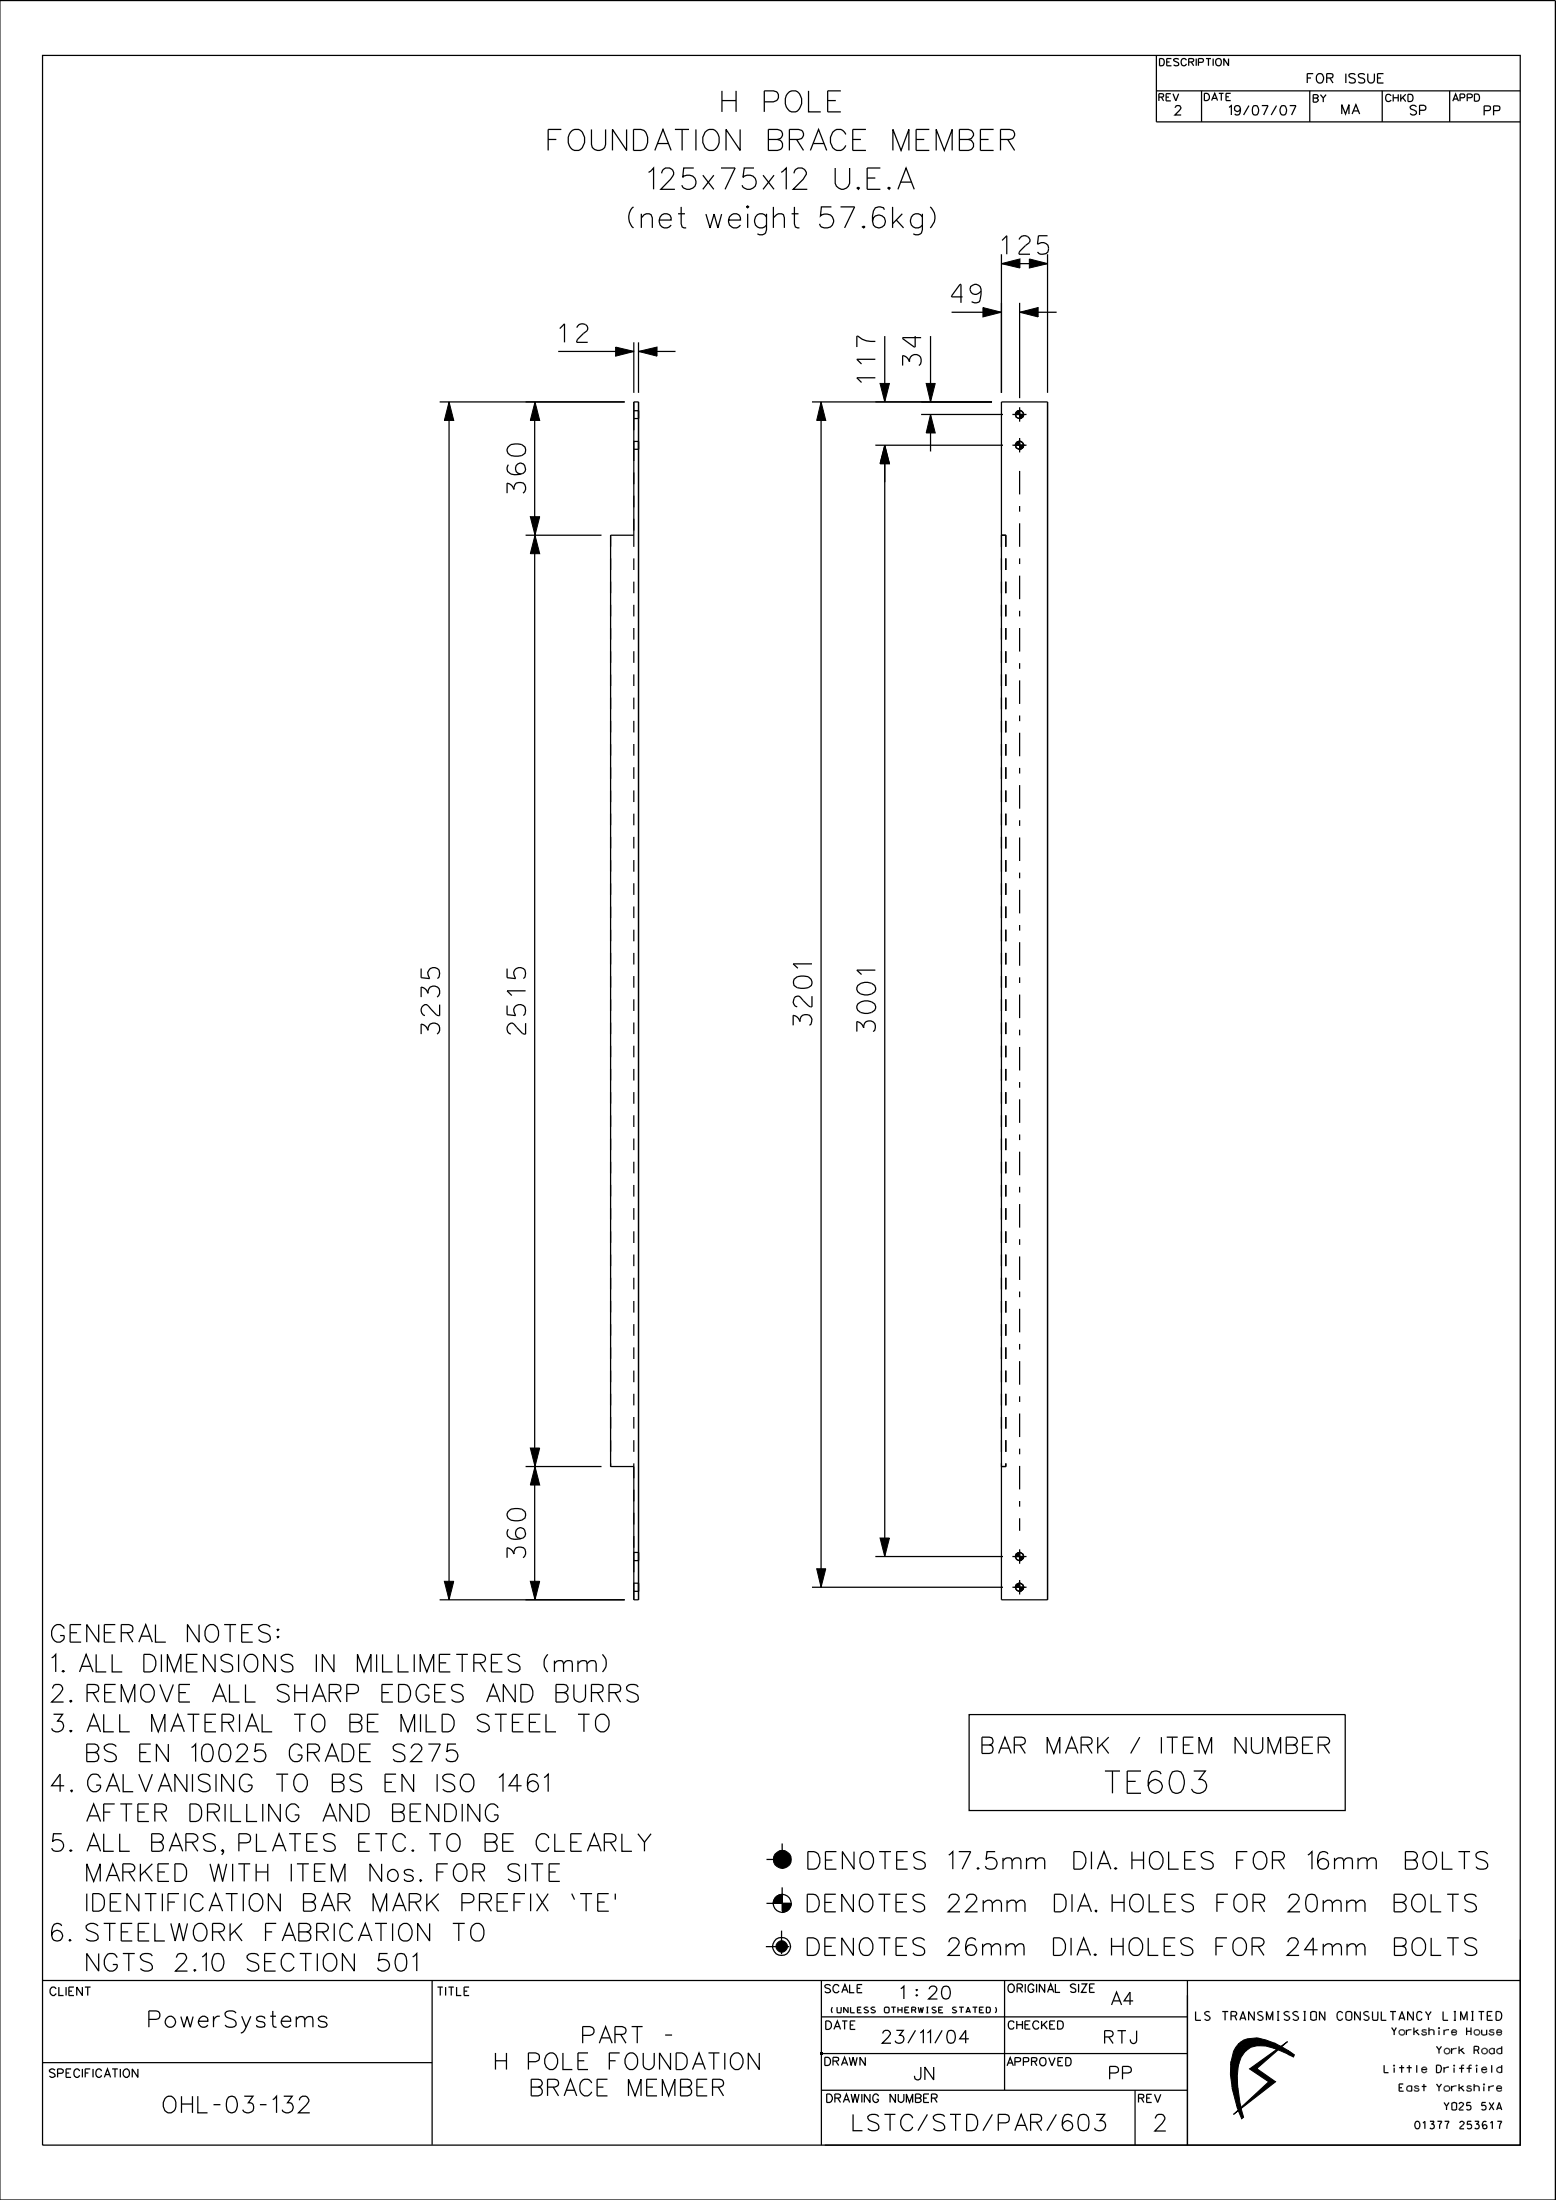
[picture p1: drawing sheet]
<svg xmlns="http://www.w3.org/2000/svg" width="210mm" height="297mm" viewBox="0 0 210 297" stroke-linecap="round" stroke-linejoin="round" font-family="sans-serif">
<g fill="none" stroke="#000" stroke-width=".17">
<path d="M0 .1h209.9v296.9h-209.9zM5.7 7.5h199.5v282.1h-199.5zM156.1 12.3h49.1M156.1 7.5v9h49.1M162.2 12.3v4.2M176.8 12.3v4.2M186.5 12.3v4.2M195.6 12.3v4.2M100.7 27.9l.2-.1 .1 .1-.1 .2zM135.2 35.6h6.2M135.2 34.3v18.7M141.4 34.3v18.7"/>
<path d="M59.3 54.3h25M60.6 54.3v161.7M72.2 54.3v161.7M75.3 47.4h10.2M85.5 54.3h.7v161.7h-.7v-18h-3.1v-125.7h3.1zM85.5 46.2v6.8M86.2 55.4v1.1zM86.2 59.6v1.1zM86.2 47.4h5M86.2 46.2v6.8M109.6 54.3h24.3M110.8 54.3v160"/>
<path d="M118.1 46.1a2.92 2.92 0 0 1-2.3-.7h-.2v1.5M118.1 51h-2.5l.7 .6M118.1 48.5h-2.5l.7 .6M119.4 45.4v8.9M121.8 49.3v-1.3a1.13 1.13 0 0 1 1 .8 .82 .82 0 0 1 1.1-.9 .82 .82 0 0 1 .1 1.4M123.5 45.4v1.5h-.1l-1.6-1.2v-.1h2.5M124.3 56h11.1M125.6 45.4v8.9M125.6 56v4.9M128.4 42.2h6.8M135.2 54.3h6.2v161.7h-6.2zM137.6 42.2h5"/>
<path d="M137.6 40.9v12.9M68.4 66.6v-1.4a1.13 1.13 0 0 1 1 .9 .8 .8 0 0 1 1.1-.9 .8 .8 0 0 1 .1 1.4M68.6 60.4l.3-.4a1.97 1.97 0 0 1 2 .4v.3v.5a1.86 1.86 0 0 1-2.3 0l-.2-.3zM68.6 62.7a.87 .87 0 0 0-.1 1 1.84 1.84 0 0 0 2.1 .2l.3-.2v-.3l-.1-.5a.71 .71 0 0 0-1.1-.1 .71 .71 0 0 0 .2 1.1l.4 .1M70.9 72.3h10.3M118.1 60.1h17.3M119.4 60.1v150M56.8 139.6v-1.4a1.13 1.13 0 0 1 1 .9 .81 .81 0 0 1 1.1-.9 .81 .81 0 0 1 .1 1.4M56.8 134.6v-1.3a1.13 1.13 0 0 1 1 .8 .81 .81 0 0 1 1.1-.9 .81 .81 0 0 1 .1 1.4M56.8 130.8v1.2l1.2 .1-.2-.5a.82 .82 0 0 1 1.1-.9 .82 .82 0 0 1 .1 1.4M59.3 135.6v1.5l-.4-.1-1.1-1.2a.68 .68 0 0 0-.9 .1 .68 .68 0 0 0 0 .9l.4 .3M68.4 135.8v1.2l1.2 .1-.2-.5a.82 .82 0 0 1 1.1-.9 .82 .82 0 0 1 .1 1.4"/>
<path d="M68.4 130.8v1.2l1.2 .1-.2-.5a.82 .82 0 0 1 1.1-.9 .82 .82 0 0 1 .1 1.4M70.9 138.1v1.5l-.4-.1-1.1-1.3a.64 .64 0 0 0-.7 .1 .64 .64 0 0 0-.3 .7l.1 .3 .4 .3M70.9 133.8h-2.5l.7 .6M107 138.4v-1.3a1.13 1.13 0 0 1 1 .8 .81 .81 0 0 1 1.1-.9 .81 .81 0 0 1 .1 1.4M107.2 132.2a1.97 1.97 0 0 1 1.9-.3 .87 .87 0 0 1 .4 1.1 1.93 1.93 0 0 1-2.3 0l-.1-.3zM109.6 134.5v1.4l-.4-.1-1.2-1.2a.56 .56 0 0 0-.8 .2 .74 .74 0 0 0 .4 1.1M109.6 130.1h-2.6l.7 .6M115.6 139.3v-1.4a1.13 1.13 0 0 1 1 .9 .81 .81 0 0 1 1.1-.9 .81 .81 0 0 1 .1 1.4M115.8 135.5a1.71 1.71 0 0 1 2.3 0l.1 .6a1.44 1.44 0 0 1-2.1 .6l-.3-.3-.2-.3zM115.8 133a1.71 1.71 0 0 1 2.3 0l.1 .6a1.44 1.44 0 0 1-2.1 .6l-.3-.3-.2-.3zM118.1 131h-2.5l.7 .6M70.9 198h10.3"/>
<path d="M59.3 216h25M68.4 210.3v-1.4a1.13 1.13 0 0 1 1 .9 .8 .8 0 0 1 1.1-.9 .8 .8 0 0 1 .1 1.4M68.6 204.1l.3-.4a1.97 1.97 0 0 1 2 .4v.3v.5a1.86 1.86 0 0 1-2.3 0l-.2-.3zM68.6 206.4a.87 .87 0 0 0-.1 1 1.84 1.84 0 0 0 2.1 .2l.3-.2v-.3l-.1-.5a.71 .71 0 0 0-1.1-.1 .71 .71 0 0 0 .2 1.1l.4 .1M86.2 209.6v1.1zM86.2 213.7v1.1zM109.6 214.3h25.8M118.1 210.1h17.3M130.8 231.5h50.8v12.9h-50.8zM5.7 278.5h52.6M5.7 267.4h199.5M58.3 267.3v22.2"/>
<path d="M59 268.3h.8M59.4 268.3v1.1M60.1 268.3v1.1M60.5 268.3h.7M60.9 268.3v1.1M61.6 268.3v1.1h.7M62.6 268.8h.5M63.3 268.3h-.7v1.1h.7M110.9 277.2h49.4M110.9 272.3h49.4M110.9 267.4v22.2M135.6 267.4v14.8"/>
<path d="M160.3 267.4v22.2M205.2 261.9v27.7h-93.9M110.9 282.2h49.4M153.2 282.2v7.4"/>
<circle cx="137.6" cy="56" r=".53"/>
<circle cx="137.6" cy="60.1" r=".53"/>
<circle cx="137.6" cy="214.3" r=".53"/>
<circle cx="137.6" cy="210.1" r=".53"/>
<circle cx="105.6" cy="257" r="1.21"/>
<circle cx="105.5" cy="262.8" r="1.23"/>
</g>
<path d="M110.7 277.1h.3v.3h-.3z" fill-rule="evenodd" fill="#000"/>
<g fill="#000" stroke="#000" stroke-width=".13">
<path d="M135.2 35.6l2.5-.6v1.2zM138.9 35l2.5 .6-2.5 .6zM60.6 54.3l.6 2.5h-1.2zM72.2 54.3l.6 2.5h-1.2zM83.1 46.9l2.5 .5-2.5 .7zM86.2 47.4l2.5-.5v1.2zM110.8 54.3l.6 2.5h-1.2zM118.8 51.8h1.2l-.6 2.5zM125.6 56l.6 2.5h-1.2zM125 51.8h1.2l-.6 2.5zM132.7 41.5l2.5 .7-2.5 .6zM137.6 42.2l2.5-.7v1.3z"/>
<path d="M72.2 72.3l.6 2.4h-1.2zM71.6 69.8h1.2l-.6 2.5zM119.4 60.1l.6 2.5h-1.2zM71.6 195.5h1.2l-.6 2.5zM60 213.5h1.2l-.6 2.5zM72.2 198l.6 2.5h-1.2zM71.6 213.5h1.2l-.6 2.5zM110.2 211.8h1.2l-.6 2.5zM118.8 207.6h1.2l-.6 2.5z"/>
<path d="M137.2 55.6l.4-.2v.6h-.5z" fill-rule="evenodd"/>
<path d="M137.6 56h.6a.58 .58 0 0 1-.6 .5z" fill-rule="evenodd"/>
<path d="M137.2 59.7l.4-.1v.5h-.5z" fill-rule="evenodd"/>
<path d="M137.6 60.1h.6a.58 .58 0 0 1-.6 .6z" fill-rule="evenodd"/>
<path d="M137.2 209.8l.4-.2v.5h-.5z" fill-rule="evenodd"/>
<path d="M137.6 210.1h.6a.58 .58 0 0 1-.6 .6z" fill-rule="evenodd"/>
<path d="M137.2 213.9l.4-.2v.6h-.5z" fill-rule="evenodd"/>
<path d="M137.6 214.3h.6a.58 .58 0 0 1-.6 .5z" fill-rule="evenodd"/>
<path d="M104.7 256.1a1.16 1.16 0 0 1 .9-.4v1.3h-1.2l.1-.5z" fill-rule="evenodd"/>
<path d="M105.6 257h1.2a1.23 1.23 0 0 1-1.2 1.2z" fill-rule="evenodd"/>
<path d="M166.1 278.7l1 .2z" fill-rule="evenodd"/>
<path d="M166.1 278.3l1.1 .3-.1 .3-1-.2z" fill-rule="evenodd"/>
<path d="M167.2 275.9l.8 1.2-.5 .6-.3 .9-1.1-.2a3.8 3.8 0 0 1 1.1-2.5z" fill-rule="evenodd"/>
<path d="M167.2 275.9l.2-.2 .8 1.1-.2 .3z" fill-rule="evenodd"/>
<path d="M167.4 275.7l.4-.3 .5-.2 1.3-.1 .1 1.1-.9 .2-.6 .4z" fill-rule="evenodd"/>
<path d="M169.6 275.1l.3 .1v1h-.2z" fill-rule="evenodd"/>
<path d="M169.9 275.2l2.1 .6-.1 .7-1.1-.3h-.9z" fill-rule="evenodd"/>
<path d="M172 275.8l.3 .2-.1 .6-.3-.1z" fill-rule="evenodd"/>
<path d="M172.3 276l.6 .3-.6 .3h-.1z" fill-rule="evenodd"/>
<path d="M172.5 276.7l.5-.4 .9 .5-.1 .5z" fill-rule="evenodd"/>
<path d="M173.9 276.8l.2 .2-.1 .4-.2-.1z" fill-rule="evenodd"/>
<path d="M168.6 279.3l5.2-3.7-4.2 3.7 2.6 1.7-5.7 4.4 4.7-4.4z" fill-rule="evenodd"/>
<path d="M174.1 277l.6 .4-.1 .3-.6-.3z" fill-rule="evenodd"/>
<path d="M166.3 281.6h.7l.1 .3-.8 .1z" fill-rule="evenodd"/>
<path d="M166.1 278.7l1 .2-.1 1.3v1.4h-.7l-.2-1.5z" fill-rule="evenodd"/>
<path d="M166.3 282l.8-.1 .3 2.1-.5 .3z" fill-rule="evenodd"/>
<path d="M167 284.6l.5-.3v.2l-.4 .4z" fill-rule="evenodd"/>
<path d="M167.1 284.9l.4-.3 .3 1.2-.2 .2z" fill-rule="evenodd"/>
<path d="M166.9 284.3l.5-.3 .1 .3-.5 .3z" fill-rule="evenodd"/>
<circle cx="105.6" cy="251" r="1.21"/>
<circle cx="105.5" cy="262.8" r=".77"/>
</g>
<g fill="none" stroke="#000" stroke-width=".17" stroke-dasharray="3.2 1.6 .8 1.6" stroke-linecap="butt">
<path d="M136.6 56h1.9M136.9 56h1.4M137.6 55.2v1.5M137.6 55v1.9M137.6 59.4v1.4M137.6 59.1v2M136.6 60.1h1.9M136.9 60.1h1.4M137.6 63.6v143.1M136.6 210.1h1.9M136.6 214.3h1.9M136.9 210.1h1.4"/>
<path d="M136.9 214.3h1.4M137.6 209.4v1.5M137.6 209.2v1.9M137.6 213.6v1.4M137.6 213.3v2M103.4 251h4.3M103.4 257h4.3M105.6 248.9v4.2M105.6 254.8v4.3M103.4 262.8h4.2M105.5 260.6v4.3"/>
</g>
<g fill="none" stroke="#000" stroke-width=".17" stroke-dasharray="1.6 1.6" stroke-linecap="butt">
<path d="M85.5 55.4v.6M85.5 56.5h.7M85.5 56v.5M85.5 59.6v.5M85.5 54.3v1.1M85.5 56.5v3.1M86.2 55.4h-.7M86.2 59.6h-.7M82.4 72.3v125.7M85.5 72.3v125.7M85.5 60.7h.7M85.5 60.1v.6"/>
<path d="M85.5 60.7v11.6M135.2 72.3v125.7M135.7 72.3v125.7M135.7 72.3h.1M135.7 72.3h-.5M85.5 198v11.6M135.2 198h.5M135.7 198h.1M85.5 213.7v.6M85.5 214.8h.7M85.5 214.3v.5M85.5 209.6v.5"/>
<path d="M85.5 210.7h.7M85.5 210.1v.6M85.5 210.7v3M85.5 214.8v1.2M86.2 213.7h-.7M86.2 209.6h-.7"/>
</g>
<text font-size="3" x="149.1" y="242.1">TE603</text>
<g font-size="2.8">
<text x="97.5" y="15.1">H POLE</text>
<text x="74" y="20.3">FOUNDATION BRACE MEMBER</text>
<text x="87.6" y="25.5">125x75x12 U.E.A</text>
<text x="84.8" y="30.8">(net weight 57.6kg)</text>
</g>
<g font-size="2.5">
<text x="135.1" y="34.3">125</text>
<text x="128.4" y="40.9">49</text>
<text x="75.4" y="46.2">12</text>
</g>
<g font-size="2.4">
<text x="7" y="221.7">GENERAL NOTES:</text>
<text x="7" y="225.7">1. ALL DIMENSIONS IN MILLIMETRES (mm)</text>
<text x="7" y="229.8">2. REMOVE ALL SHARP EDGES AND BURRS</text>
<text x="7" y="233.8">3. ALL MATERIAL TO BE MILD STEEL TO</text>
<text x="9.3" y="237.8">BS EN 10025 GRADE S275</text>
<text x="7" y="241.9">4. GALVANISING TO BS EN ISO 1461</text>
<text x="8.9" y="245.9">AFTER DRILLING AND BENDING</text>
<text x="7" y="249.9">5. ALL BARS, PLATES ETC. TO BE CLEARLY</text>
<text x="9" y="254">MARKED WITH ITEM Nos. FOR SITE</text>
<text x="109.1" y="252.4">DENOTES 17.5mm DIA. HOLES FOR 16mm BOLTS</text>
<text x="7" y="262.1">6. STEELWORK FABRICATION TO</text>
<text x="8.9" y="258">IDENTIFICATION BAR MARK PREFIX ‘TE’</text>
<text x="109" y="258.1">DENOTES 22mm DIA. HOLES FOR 20mm BOLTS</text>
<text x="109" y="264">DENOTES 26mm DIA. HOLES FOR 24mm BOLTS</text>
<text x="9.2" y="266.1">NGTS 2.10 SECTION 501</text>
</g>
<g font-size="2.2">
<text x="132.6" y="236.7">BAR MARK / ITEM NUMBER</text>
<text x="20.1" y="273.7">PowerSystems</text>
<text x="78.7" y="275.8">PART -</text>
<text x="66.9" y="279.4">H POLE FOUNDATION</text>
<text x="22.1" y="285.2">OHL-03-132</text>
<text x="71.7" y="282.9">BRACE MEMBER</text>
<text x="115.1" y="287.7">LSTC/STD/PAR/603</text>
<text x="155.9" y="287.7">2</text>
</g>
<g font-size="1.7">
<text x="121.6" y="269.9">1 : 20</text>
<text x="119.1" y="275.8">23/11/04</text>
<text x="149.1" y="275.9">RTJ</text>
<text x="150" y="270.7">A4</text>
<text x="123.4" y="280.8">JN</text>
<text x="149.8" y="280.7">PP</text>
</g>
<g font-size="1.3">
<text x="176.4" y="11.2">FOR ISSUE</text>
<text x="158.6" y="15.5">2</text>
<text x="165.9" y="15.5">19/07/07</text>
<text x="181.1" y="15.4">MA</text>
<text x="190.3" y="15.5">SP</text>
<text x="200.3" y="15.6">PP</text>
</g>
<text font-size="1.2" x="161.4" y="272.7">LS TRANSMISSION CONSULTANCY LIMITED</text>
<g font-size="1.1">
<text x="6.8" y="269.4">CLIENT</text>
<text x="111.3" y="269">SCALE</text>
<text x="136" y="269">ORIGINAL SIZE</text>
<text x="111.5" y="274">DATE</text>
<text x="136.1" y="273.9">CHECKED</text>
<text x="6.7" y="280.4">SPECIFICATION</text>
<text x="111.3" y="278.9">DRAWN</text>
<text x="135.9" y="278.9">APPROVED</text>
<text x="111.6" y="283.8">DRAWING NUMBER</text>
<text x="153.7" y="283.8">REV</text>
</g>
<g font-size="1">
<text x="156.5" y="8.9">DESCRIPTION</text>
<text x="156.4" y="13.6">REV</text>
<text x="162.6" y="13.6">DATE</text>
<text x="177.2" y="13.8">BY</text>
<text x="187" y="13.7">CHKD</text>
<text x="196.1" y="13.7">APPD</text>
<text x="187.8" y="274.7">Yorkshire House</text>
<text x="186.8" y="279.8">Little Driffield</text>
<text x="193.9" y="277.3">York Road</text>
<text x="188.8" y="282.3">East Yorkshire</text>
<text x="191" y="287.4">01377 253617</text>
<text x="194.9" y="284.9">YO25 5XA</text>
</g>
<text font-size=".8" x="112.1" y="271.7">(UNLESS OTHERWISE STATED)</text>
</svg>
